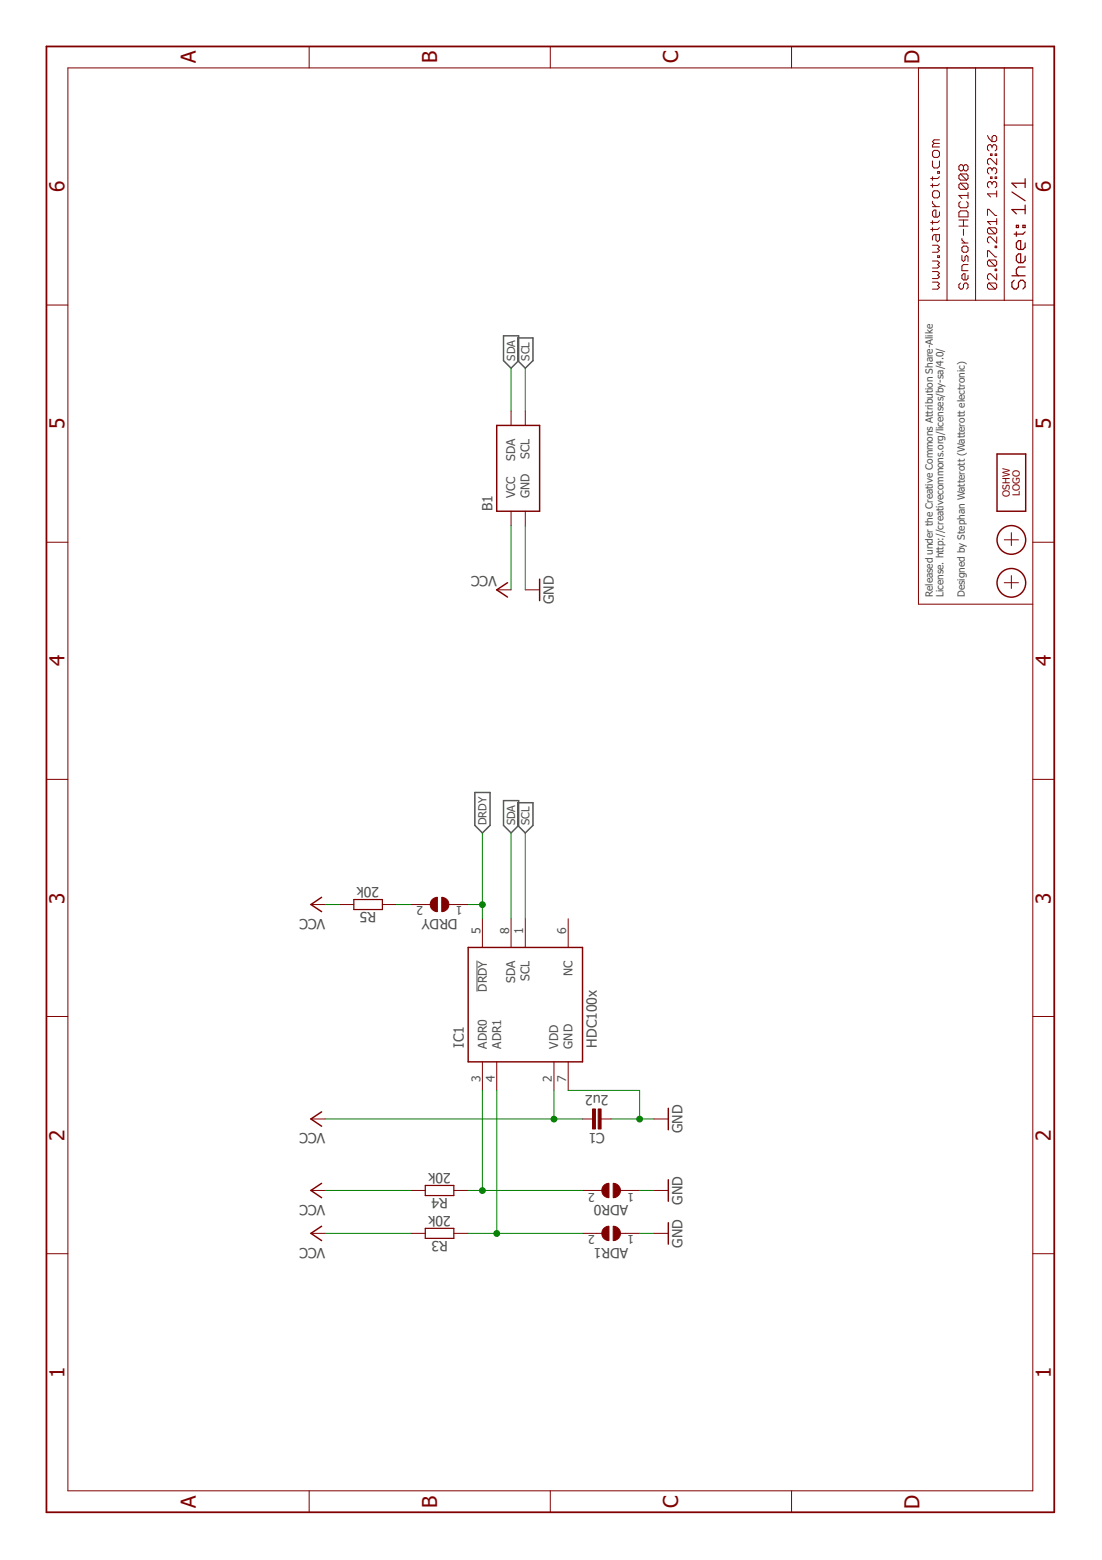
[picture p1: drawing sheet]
<?xml version="1.0" encoding="utf-8"?>
<!DOCTYPE eagle SYSTEM "eagle.dtd">
<eagle version="7.7.0">
<drawing>
<settings>
<setting alwaysvectorfont="no"/>
<setting verticaltext="up"/>
</settings>
<grid distance="0.1" unitdist="inch" unit="inch" style="lines" multiple="1" display="no" altdistance="0.01" altunitdist="inch" altunit="inch"/>
<schematic xreflabel="%F%N/%S.%C%R" xrefpart="/%S.%C%R">
<libraries>
<library name="we-rcl">
<symbols>
<symbol name="RESISTOR">
<pin name="1" x="-5.08" y="0" visible="off" length="short" direction="pas" swaplevel="1"/>
<pin name="2" x="5.08" y="0" visible="off" length="short" direction="pas" swaplevel="1" rot="R180"/>
<wire x1="-2.54" y1="0.889" x2="2.54" y2="0.889" width="0.2032" layer="94"/>
<wire x1="2.54" y1="0.889" x2="2.54" y2="-0.889" width="0.2032" layer="94"/>
<wire x1="2.54" y1="-0.889" x2="-2.54" y2="-0.889" width="0.2032" layer="94"/>
<wire x1="-2.54" y1="-0.889" x2="-2.54" y2="0.889" width="0.2032" layer="94"/>
<text x="0" y="1.27" size="1.778" layer="95" align="bottom-center">&gt;NAME</text>
<text x="0" y="-1.27" size="1.778" layer="96" align="top-center">&gt;VALUE</text>
</symbol>
<symbol name="CAPACITOR">
<pin name="1" x="-2.54" y="0" visible="off" length="point" direction="pas" swaplevel="1"/>
<pin name="2" x="2.54" y="0" visible="off" length="point" direction="pas" swaplevel="1" rot="R180"/>
<text x="0" y="2.54" size="1.778" layer="95" align="bottom-center">&gt;NAME</text>
<text x="0" y="-2.54" size="1.778" layer="96" align="top-center">&gt;VALUE</text>
<wire x1="-2.54" y1="0" x2="-0.762" y2="0" width="0.1524" layer="94"/>
<wire x1="2.54" y1="0" x2="0.762" y2="0" width="0.1524" layer="94"/>
<rectangle x1="-1.27" y1="-0.254" x2="2.286" y2="0.254" layer="94" rot="R90"/>
<rectangle x1="-2.286" y1="-0.254" x2="1.27" y2="0.254" layer="94" rot="R90"/>
</symbol>
<symbol name="JUMPER2">
<wire x1="0.381" y1="0.635" x2="0.381" y2="-0.635" width="1.27" layer="94" curve="-180" cap="flat"/>
<wire x1="-0.381" y1="-0.635" x2="-0.381" y2="0.635" width="1.27" layer="94" curve="-180" cap="flat"/>
<wire x1="2.54" y1="0" x2="1.651" y2="0" width="0.1524" layer="94"/>
<wire x1="-2.54" y1="0" x2="-1.651" y2="0" width="0.1524" layer="94"/>
<text x="0" y="2.54" size="1.778" layer="95" align="bottom-center">&gt;NAME</text>
<pin name="2" x="5.08" y="0" visible="pad" length="short" direction="pas" swaplevel="1" rot="R180"/>
<pin name="1" x="-5.08" y="0" visible="pad" length="short" direction="pas" swaplevel="1"/>
</symbol>
</symbols>
<devicesets>
<deviceset name="RESISTOR" prefix="R" uservalue="yes">
<gates>
<gate name="R" symbol="RESISTOR" x="0" y="0"/>
</gates>
<devices>
<device name="-R0603" package="R0603">
<connects>
<connect gate="R" pin="1" pad="1"/>
<connect gate="R" pin="2" pad="2"/>
</connects>
<technologies>
<technology name=""/>
</technologies>
</device>
<device name="-R0805" package="R0805">
<connects>
<connect gate="R" pin="1" pad="1"/>
<connect gate="R" pin="2" pad="2"/>
</connects>
<technologies>
<technology name=""/>
</technologies>
</device>
<device name="-R0402" package="R0402">
<connects>
<connect gate="R" pin="1" pad="1"/>
<connect gate="R" pin="2" pad="2"/>
</connects>
<technologies>
<technology name=""/>
</technologies>
</device>
<device name="-R1206" package="R1206">
<connects>
<connect gate="R" pin="1" pad="1"/>
<connect gate="R" pin="2" pad="2"/>
</connects>
<technologies>
<technology name=""/>
</technologies>
</device>
<device name="-R0201" package="R0201">
<connects>
<connect gate="R" pin="1" pad="1"/>
<connect gate="R" pin="2" pad="2"/>
</connects>
<technologies>
<technology name=""/>
</technologies>
</device>
</devices>
</deviceset>
<deviceset name="CAPACITOR" prefix="C" uservalue="yes">
<gates>
<gate name="C" symbol="CAPACITOR" x="0" y="0"/>
</gates>
<devices>
<device name="-C0402" package="R0402">
<connects>
<connect gate="C" pin="1" pad="1"/>
<connect gate="C" pin="2" pad="2"/>
</connects>
<technologies>
<technology name=""/>
</technologies>
</device>
<device name="-C0603" package="R0603">
<connects>
<connect gate="C" pin="1" pad="1"/>
<connect gate="C" pin="2" pad="2"/>
</connects>
<technologies>
<technology name=""/>
</technologies>
</device>
<device name="-C0805" package="R0805">
<connects>
<connect gate="C" pin="1" pad="1"/>
<connect gate="C" pin="2" pad="2"/>
</connects>
<technologies>
<technology name=""/>
</technologies>
</device>
<device name="-C1206" package="R1206">
<connects>
<connect gate="C" pin="1" pad="1"/>
<connect gate="C" pin="2" pad="2"/>
</connects>
<technologies>
<technology name=""/>
</technologies>
</device>
<device name="-C0201" package="R0201">
<connects>
<connect gate="C" pin="1" pad="1"/>
<connect gate="C" pin="2" pad="2"/>
</connects>
<technologies>
<technology name=""/>
</technologies>
</device>
</devices>
</deviceset>
<deviceset name="JUMPER2" prefix="J">
<gates>
<gate name="J" symbol="JUMPER2" x="0" y="0"/>
</gates>
<devices>
<device name="-0603" package="JUMPER2-0603">
<connects>
<connect gate="J" pin="1" pad="1"/>
<connect gate="J" pin="2" pad="2"/>
</connects>
<technologies>
<technology name=""/>
</technologies>
</device>
<device name="-0603-NC" package="JUMPER2-0603_NC">
<connects>
<connect gate="J" pin="1" pad="1"/>
<connect gate="J" pin="2" pad="2"/>
</connects>
<technologies>
<technology name=""/>
</technologies>
</device>
<device name="-0402" package="JUMPER2-0402">
<connects>
<connect gate="J" pin="1" pad="1"/>
<connect gate="J" pin="2" pad="2"/>
</connects>
<technologies>
<technology name=""/>
</technologies>
</device>
<device name="-0402-NC" package="JUMPER2-0402_NC">
<connects>
<connect gate="J" pin="1" pad="1"/>
<connect gate="J" pin="2" pad="2"/>
</connects>
<technologies>
<technology name=""/>
</technologies>
</device>
<device name="-0201" package="JUMPER2-0201">
<connects>
<connect gate="J" pin="1" pad="1"/>
<connect gate="J" pin="2" pad="2"/>
</connects>
<technologies>
<technology name=""/>
</technologies>
</device>
<device name="-0201-NC" package="JUMPER2-0201_NC">
<connects>
<connect gate="J" pin="1" pad="1"/>
<connect gate="J" pin="2" pad="2"/>
</connects>
<technologies>
<technology name=""/>
</technologies>
</device>
</devices>
</deviceset>
</devicesets>
</library>
<library name="supply1">
<symbols>
<symbol name="VCC">
<wire x1="1.27" y1="-1.905" x2="0" y2="0" width="0.254" layer="94"/>
<wire x1="0" y1="0" x2="-1.27" y2="-1.905" width="0.254" layer="94"/>
<text x="-2.54" y="-2.54" size="1.778" layer="96" rot="R90">&gt;VALUE</text>
<pin name="VCC" x="0" y="-2.54" visible="off" length="short" direction="sup" rot="R90"/>
</symbol>
<symbol name="GND">
<wire x1="-1.905" y1="0" x2="1.905" y2="0" width="0.254" layer="94"/>
<text x="-2.54" y="-2.54" size="1.778" layer="96">&gt;VALUE</text>
<pin name="GND" x="0" y="2.54" visible="off" length="short" direction="sup" rot="R270"/>
</symbol>
</symbols>
<devicesets>
<deviceset name="VCC" prefix="P+">
<gates>
<gate name="VCC" symbol="VCC" x="0" y="0"/>
</gates>
<devices>
<device name="">
<technologies>
<technology name=""/>
</technologies>
</device>
</devices>
</deviceset>
<deviceset name="GND" prefix="GND">
<gates>
<gate name="1" symbol="GND" x="0" y="0"/>
</gates>
<devices>
<device name="">
<technologies>
<technology name=""/>
</technologies>
</device>
</devices>
</deviceset>
</devicesets>
</library>
<library name="we-symbol">
<symbols>
<symbol name="PASSER">
<wire x1="-1.016" y1="0" x2="1.27" y2="0" width="0.127" layer="94"/>
<wire x1="0" y1="1.27" x2="0" y2="-1.27" width="0.127" layer="94"/>
<circle x="0" y="0" radius="2.54" width="0.254" layer="94"/>
</symbol>
<symbol name="OSHW_LOGO">
<wire x1="5.08" y1="2.54" x2="5.08" y2="-2.54" width="0.254" layer="94"/>
<wire x1="5.08" y1="-2.54" x2="-5.08" y2="-2.54" width="0.254" layer="94"/>
<wire x1="-5.08" y1="-2.54" x2="-5.08" y2="2.54" width="0.254" layer="94"/>
<wire x1="-5.08" y1="2.54" x2="5.08" y2="2.54" width="0.254" layer="94"/>
<text x="-2.54" y="0.254" size="1.27" layer="94">OSHW</text>
<text x="-2.413" y="-1.524" size="1.27" layer="94">LOGO</text>
</symbol>
<symbol name="A4L-LOC">
<wire x1="256.54" y1="3.81" x2="256.54" y2="8.89" width="0.1016" layer="94"/>
<wire x1="256.54" y1="8.89" x2="256.54" y2="13.97" width="0.1016" layer="94"/>
<wire x1="256.54" y1="13.97" x2="256.54" y2="19.05" width="0.1016" layer="94"/>
<wire x1="256.54" y1="19.05" x2="256.54" y2="24.13" width="0.1016" layer="94"/>
<wire x1="161.29" y1="3.81" x2="161.29" y2="24.13" width="0.1016" layer="94"/>
<wire x1="161.29" y1="24.13" x2="215.265" y2="24.13" width="0.1016" layer="94"/>
<wire x1="215.265" y1="24.13" x2="256.54" y2="24.13" width="0.1016" layer="94"/>
<wire x1="246.38" y1="3.81" x2="246.38" y2="8.89" width="0.1016" layer="94"/>
<wire x1="246.38" y1="8.89" x2="256.54" y2="8.89" width="0.1016" layer="94"/>
<wire x1="246.38" y1="8.89" x2="215.265" y2="8.89" width="0.1016" layer="94"/>
<wire x1="215.265" y1="8.89" x2="215.265" y2="3.81" width="0.1016" layer="94"/>
<wire x1="215.265" y1="8.89" x2="215.265" y2="13.97" width="0.1016" layer="94"/>
<wire x1="215.265" y1="13.97" x2="256.54" y2="13.97" width="0.1016" layer="94"/>
<wire x1="215.265" y1="13.97" x2="215.265" y2="19.05" width="0.1016" layer="94"/>
<wire x1="215.265" y1="19.05" x2="256.54" y2="19.05" width="0.1016" layer="94"/>
<wire x1="215.265" y1="19.05" x2="215.265" y2="24.13" width="0.1016" layer="94"/>
<frame x1="0" y1="0" x2="260.35" y2="179.07" columns="6" rows="4" layer="94"/>
<text x="217.17" y="15.24" size="1.778" layer="94" font="vector">&gt;DRAWING_NAME</text>
<text x="217.17" y="10.16" size="1.778" layer="94" font="vector">&gt;LAST_DATE_TIME</text>
<text x="230.505" y="5.08" size="2.54" layer="94" font="vector">&gt;SHEET</text>
<text x="217.17" y="5.08" size="2.54" layer="94" font="vector">Sheet:</text>
<text x="217.17" y="20.32" size="2.032" layer="94" font="vector">www.watterott.com</text>
</symbol>
</symbols>
<devicesets>
<deviceset name="PASSER" prefix="X">
<gates>
<gate name="X" symbol="PASSER" x="0" y="0"/>
</gates>
<devices>
<device name="-07" package="PASSER_07MM">
<technologies>
<technology name=""/>
</technologies>
</device>
</devices>
</deviceset>
<deviceset name="OSHW_LOGO" prefix="LOGO">
<gates>
<gate name="L" symbol="OSHW_LOGO" x="0" y="0"/>
</gates>
<devices>
<device name="X0100" package="OSHW_6X100">
<technologies>
<technology name=""/>
</technologies>
</device>
<device name="X0150" package="OSHW_6X150">
<technologies>
<technology name=""/>
</technologies>
</device>
<device name="X0200" package="OSHW_6X200">
<technologies>
<technology name=""/>
</technologies>
</device>
<device name="X0070" package="OSHW_6X70">
<technologies>
<technology name=""/>
</technologies>
</device>
</devices>
</deviceset>
<deviceset name="FRAME-A4L" prefix="FRAME">
<gates>
<gate name="F" symbol="A4L-LOC" x="0" y="0"/>
</gates>
<devices>
<device name="">
<technologies>
<technology name=""/>
</technologies>
</device>
</devices>
</deviceset>
</devicesets>
</library>
<library name="we-chip">
<symbols>
<symbol name="HDC1008">
<pin name="SCL" x="15.24" y="0" length="middle" direction="in" rot="R180"/>
<pin name="VDD" x="-15.24" y="-5.08" length="middle" direction="pwr"/>
<pin name="ADR0" x="-15.24" y="7.62" length="middle" direction="in"/>
<pin name="ADR1" x="-15.24" y="5.08" length="middle" direction="in"/>
<pin name="SDA" x="15.24" y="2.54" length="middle" rot="R180"/>
<pin name="GND" x="-15.24" y="-7.62" length="middle" direction="pwr"/>
<pin name="NC" x="15.24" y="-7.62" length="middle" direction="nc" rot="R180"/>
<pin name="!DRDY" x="15.24" y="7.62" length="middle" direction="out" rot="R180"/>
<wire x1="-10.16" y1="10.16" x2="-10.16" y2="-10.16" width="0.254" layer="94"/>
<wire x1="-10.16" y1="-10.16" x2="10.16" y2="-10.16" width="0.254" layer="94"/>
<wire x1="10.16" y1="-10.16" x2="10.16" y2="10.16" width="0.254" layer="94"/>
<wire x1="10.16" y1="10.16" x2="-10.16" y2="10.16" width="0.254" layer="94"/>
<text x="-7.62" y="12.7" size="1.778" layer="95" rot="MR180">&gt;NAME</text>
<text x="-7.62" y="-12.7" size="1.778" layer="96">&gt;VALUE</text>
</symbol>
</symbols>
<devicesets>
<deviceset name="HDC1008" prefix="IC">
<gates>
<gate name="G$1" symbol="HDC1008" x="0" y="0"/>
</gates>
<devices>
<device name="" package="WLCSP">
<connects>
<connect gate="G$1" pin="!DRDY" pad="5"/>
<connect gate="G$1" pin="ADR0" pad="3"/>
<connect gate="G$1" pin="ADR1" pad="4"/>
<connect gate="G$1" pin="GND" pad="7"/>
<connect gate="G$1" pin="NC" pad="6"/>
<connect gate="G$1" pin="SCL" pad="1"/>
<connect gate="G$1" pin="SDA" pad="8"/>
<connect gate="G$1" pin="VDD" pad="2"/>
</connects>
<technologies>
<technology name="">
<attribute name="DIGIKEY" value="296-38440" constant="no"/>
</technology>
</technologies>
</device>
</devices>
</deviceset>
</devicesets>
</library>
<library name="we-board">
<symbols>
<symbol name="SENSEBOX_I2C">
<wire x1="-7.62" y1="2.54" x2="-7.62" y2="-5.08" width="0.254" layer="94"/>
<wire x1="-7.62" y1="-5.08" x2="7.62" y2="-5.08" width="0.254" layer="94"/>
<wire x1="7.62" y1="-5.08" x2="7.62" y2="2.54" width="0.254" layer="94"/>
<wire x1="7.62" y1="2.54" x2="-7.62" y2="2.54" width="0.254" layer="94"/>
<text x="-7.62" y="5.08" size="1.778" layer="95" align="top-left">&gt;NAME</text>
<text x="-7.62" y="-7.62" size="1.778" layer="96">&gt;Value</text>
<pin name="SDA" x="10.16" y="0" visible="pin" length="short" rot="R180"/>
<pin name="SCL" x="10.16" y="-2.54" visible="pin" length="short" rot="R180"/>
<pin name="VCC" x="-10.16" y="0" visible="pin" length="short" direction="pwr"/>
<pin name="GND" x="-10.16" y="-2.54" visible="pin" length="short" direction="pwr"/>
</symbol>
</symbols>
<devicesets>
<deviceset name="SENSEBOX_I2C" prefix="B" uservalue="yes">
<gates>
<gate name="BOARD" symbol="SENSEBOX_I2C" x="0" y="0"/>
</gates>
<devices>
<device name="" package="SENSEBOX_I2C">
<connects>
<connect gate="BOARD" pin="GND" pad="GND"/>
<connect gate="BOARD" pin="SCL" pad="SCL"/>
<connect gate="BOARD" pin="SDA" pad="SDA"/>
<connect gate="BOARD" pin="VCC" pad="VCC"/>
</connects>
<technologies>
<technology name=""/>
</technologies>
</device>
</devices>
</deviceset>
</devicesets>
</library>
</libraries>
<attributes>
</attributes>
<variantdefs>
</variantdefs>
<classes>
<class number="0" name="default" width="0" drill="0">
</class>
</classes>
<parts>
<part name="P+3" library="supply1" deviceset="VCC" device=""/>
<part name="C1" library="we-rcl" deviceset="CAPACITOR" device="-C0402" value="2u2"/>
<part name="GND2" library="supply1" deviceset="GND" device=""/>
<part name="R3" library="we-rcl" deviceset="RESISTOR" device="-R0402" value="20k"/>
<part name="R4" library="we-rcl" deviceset="RESISTOR" device="-R0402" value="20k"/>
<part name="P+4" library="supply1" deviceset="VCC" device=""/>
<part name="P+5" library="supply1" deviceset="VCC" device=""/>
<part name="X1" library="we-symbol" deviceset="PASSER" device="-07"/>
<part name="X2" library="we-symbol" deviceset="PASSER" device="-07"/>
<part name="LOGO2" library="we-symbol" deviceset="OSHW_LOGO" device="X0070"/>
<part name="R5" library="we-rcl" deviceset="RESISTOR" device="-R0402" value="20k"/>
<part name="GND3" library="supply1" deviceset="GND" device=""/>
<part name="GND4" library="supply1" deviceset="GND" device=""/>
<part name="P+6" library="supply1" deviceset="VCC" device=""/>
<part name="GND5" library="supply1" deviceset="GND" device=""/>
<part name="P+7" library="supply1" deviceset="VCC" device=""/>
<part name="ADR1" library="we-rcl" deviceset="JUMPER2" device="-0402"/>
<part name="ADR0" library="we-rcl" deviceset="JUMPER2" device="-0402"/>
<part name="DRDY" library="we-rcl" deviceset="JUMPER2" device="-0402"/>
<part name="IC1" library="we-chip" deviceset="HDC1008" device="" value="HDC100x"/>
<part name="B1" library="we-board" deviceset="SENSEBOX_I2C" device=""/>
<part name="FRAME1" library="we-symbol" deviceset="FRAME-A4L" device=""/>
</parts>
<sheets>
<sheet>
<plain>
<text x="162.56" y="22.86" size="1.27" layer="95" align="top-left">Released under the Creative Commons Attribution Share-Alike 
License. http://creativecommons.org/licenses/by-sa/4.0/

Designed by Stephan Watterott (Watterott electronic)</text>
</plain>
<instances>
<instance part="P+3" gate="VCC" x="69.85" y="132.08"/>
<instance part="C1" gate="C" x="69.85" y="81.28" rot="R90"/>
<instance part="GND2" gate="1" x="163.83" y="91.44"/>
<instance part="R3" gate="R" x="49.53" y="109.22" rot="R90"/>
<instance part="R4" gate="R" x="57.15" y="109.22" rot="R90"/>
<instance part="P+4" gate="VCC" x="49.53" y="132.08"/>
<instance part="P+5" gate="VCC" x="57.15" y="132.08"/>
<instance part="X1" gate="X" x="165.1" y="7.62"/>
<instance part="X2" gate="X" x="172.72" y="7.62"/>
<instance part="LOGO2" gate="L" x="182.88" y="7.62"/>
<instance part="R5" gate="R" x="107.95" y="121.92" rot="R90"/>
<instance part="GND3" gate="1" x="57.15" y="68.58"/>
<instance part="GND4" gate="1" x="49.53" y="68.58"/>
<instance part="P+6" gate="VCC" x="107.95" y="132.08"/>
<instance part="GND5" gate="1" x="69.85" y="68.58"/>
<instance part="P+7" gate="VCC" x="163.83" y="99.06" smashed="yes">
<attribute name="VALUE" x="166.37" y="99.06" size="1.778" layer="96" rot="R90"/>
</instance>
<instance part="ADR1" gate="J" x="49.53" y="78.74" rot="R90"/>
<instance part="ADR0" gate="J" x="57.15" y="78.74" rot="R90"/>
<instance part="DRDY" gate="J" x="107.95" y="109.22" rot="R90"/>
<instance part="IC1" gate="G$1" x="90.17" y="93.98"/>
<instance part="B1" gate="BOARD" x="185.42" y="96.52"/>
<instance part="FRAME1" gate="F" x="0" y="0"/>
</instances>
<busses>
</busses>
<nets>
<net name="VCC" class="0">
<segment>
<pinref part="R4" gate="R" pin="2"/>
<pinref part="P+5" gate="VCC" pin="VCC"/>
<wire x1="57.15" y1="114.3" x2="57.15" y2="129.54" width="0.1524" layer="91"/>
</segment>
<segment>
<pinref part="R3" gate="R" pin="2"/>
<pinref part="P+4" gate="VCC" pin="VCC"/>
<wire x1="49.53" y1="114.3" x2="49.53" y2="129.54" width="0.1524" layer="91"/>
</segment>
<segment>
<pinref part="P+6" gate="VCC" pin="VCC"/>
<pinref part="R5" gate="R" pin="2"/>
<wire x1="107.95" y1="129.54" x2="107.95" y2="127" width="0.1524" layer="91"/>
</segment>
<segment>
<pinref part="P+3" gate="VCC" pin="VCC"/>
<wire x1="69.85" y1="129.54" x2="69.85" y2="88.9" width="0.1524" layer="91"/>
<pinref part="C1" gate="C" pin="2"/>
<wire x1="69.85" y1="88.9" x2="74.93" y2="88.9" width="0.1524" layer="91"/>
<wire x1="69.85" y1="83.82" x2="69.85" y2="88.9" width="0.1524" layer="91"/>
<junction x="69.85" y="88.9"/>
<pinref part="IC1" gate="G$1" pin="VDD"/>
</segment>
<segment>
<pinref part="P+7" gate="VCC" pin="VCC"/>
<wire x1="163.83" y1="96.52" x2="175.26" y2="96.52" width="0.1524" layer="91"/>
<pinref part="B1" gate="BOARD" pin="VCC"/>
</segment>
</net>
<net name="N$3" class="0">
<segment>
<pinref part="R5" gate="R" pin="1"/>
<wire x1="107.95" y1="114.3" x2="107.95" y2="116.84" width="0.1524" layer="91"/>
<pinref part="DRDY" gate="J" pin="2"/>
</segment>
</net>
<net name="GND" class="0">
<segment>
<wire x1="74.93" y1="86.36" x2="74.93" y2="73.66" width="0.1524" layer="91"/>
<wire x1="74.93" y1="73.66" x2="69.85" y2="73.66" width="0.1524" layer="91"/>
<pinref part="C1" gate="C" pin="1"/>
<wire x1="69.85" y1="73.66" x2="69.85" y2="78.74" width="0.1524" layer="91"/>
<pinref part="GND5" gate="1" pin="GND"/>
<wire x1="69.85" y1="73.66" x2="69.85" y2="71.12" width="0.1524" layer="91"/>
<junction x="69.85" y="73.66"/>
<pinref part="IC1" gate="G$1" pin="GND"/>
</segment>
<segment>
<pinref part="GND4" gate="1" pin="GND"/>
<wire x1="49.53" y1="73.66" x2="49.53" y2="71.12" width="0.1524" layer="91"/>
<pinref part="ADR1" gate="J" pin="1"/>
</segment>
<segment>
<pinref part="GND3" gate="1" pin="GND"/>
<wire x1="57.15" y1="71.12" x2="57.15" y2="73.66" width="0.1524" layer="91"/>
<pinref part="ADR0" gate="J" pin="1"/>
</segment>
<segment>
<pinref part="GND2" gate="1" pin="GND"/>
<wire x1="175.26" y1="93.98" x2="163.83" y2="93.98" width="0.1524" layer="91"/>
<pinref part="B1" gate="BOARD" pin="GND"/>
</segment>
</net>
<net name="ADR0" class="0">
<segment>
<pinref part="R4" gate="R" pin="1"/>
<wire x1="74.93" y1="101.6" x2="57.15" y2="101.6" width="0.1524" layer="91"/>
<wire x1="57.15" y1="101.6" x2="57.15" y2="104.14" width="0.1524" layer="91"/>
<junction x="57.15" y="101.6"/>
<wire x1="57.15" y1="83.82" x2="57.15" y2="101.6" width="0.1524" layer="91"/>
<pinref part="ADR0" gate="J" pin="2"/>
<pinref part="IC1" gate="G$1" pin="ADR0"/>
</segment>
</net>
<net name="ADR1" class="0">
<segment>
<pinref part="R3" gate="R" pin="1"/>
<wire x1="74.93" y1="99.06" x2="49.53" y2="99.06" width="0.1524" layer="91"/>
<wire x1="49.53" y1="99.06" x2="49.53" y2="104.14" width="0.1524" layer="91"/>
<junction x="49.53" y="99.06"/>
<wire x1="49.53" y1="83.82" x2="49.53" y2="99.06" width="0.1524" layer="91"/>
<pinref part="ADR1" gate="J" pin="2"/>
<pinref part="IC1" gate="G$1" pin="ADR1"/>
</segment>
</net>
<net name="DRDY" class="0">
<segment>
<wire x1="105.41" y1="101.6" x2="107.95" y2="101.6" width="0.1524" layer="91"/>
<wire x1="107.95" y1="104.14" x2="107.95" y2="101.6" width="0.1524" layer="91"/>
<junction x="107.95" y="101.6"/>
<wire x1="107.95" y1="101.6" x2="120.65" y2="101.6" width="0.1524" layer="91"/>
<label x="120.65" y="101.6" size="1.4224" layer="95" xref="yes"/>
<pinref part="DRDY" gate="J" pin="1"/>
<pinref part="IC1" gate="G$1" pin="!DRDY"/>
</segment>
</net>
<net name="SDA" class="0">
<segment>
<wire x1="105.41" y1="96.52" x2="120.65" y2="96.52" width="0.1524" layer="91"/>
<pinref part="IC1" gate="G$1" pin="SDA"/>
<label x="120.65" y="96.52" size="1.4224" layer="95" xref="yes"/>
</segment>
<segment>
<wire x1="195.58" y1="96.52" x2="203.2" y2="96.52" width="0.1524" layer="91"/>
<label x="203.2" y="96.52" size="1.4224" layer="95" xref="yes"/>
<pinref part="B1" gate="BOARD" pin="SDA"/>
</segment>
</net>
<net name="SCL" class="0">
<segment>
<wire x1="105.41" y1="93.98" x2="120.65" y2="93.98" width="0.1524" layer="91"/>
<pinref part="IC1" gate="G$1" pin="SCL"/>
<label x="120.65" y="93.98" size="1.4224" layer="95" xref="yes"/>
</segment>
<segment>
<wire x1="195.58" y1="93.98" x2="203.2" y2="93.98" width="0.1524" layer="91"/>
<label x="203.2" y="93.98" size="1.4224" layer="95" xref="yes"/>
<pinref part="B1" gate="BOARD" pin="SCL"/>
</segment>
</net>
</nets>
</sheet>
</sheets>
</schematic>
</drawing>
<compatibility>
<note version="6.3" minversion="6.2.2" severity="warning">
Since Version 6.2.2 text objects can contain more than one line,
which will not be processed correctly with this version.
</note>
</compatibility>
</eagle>
